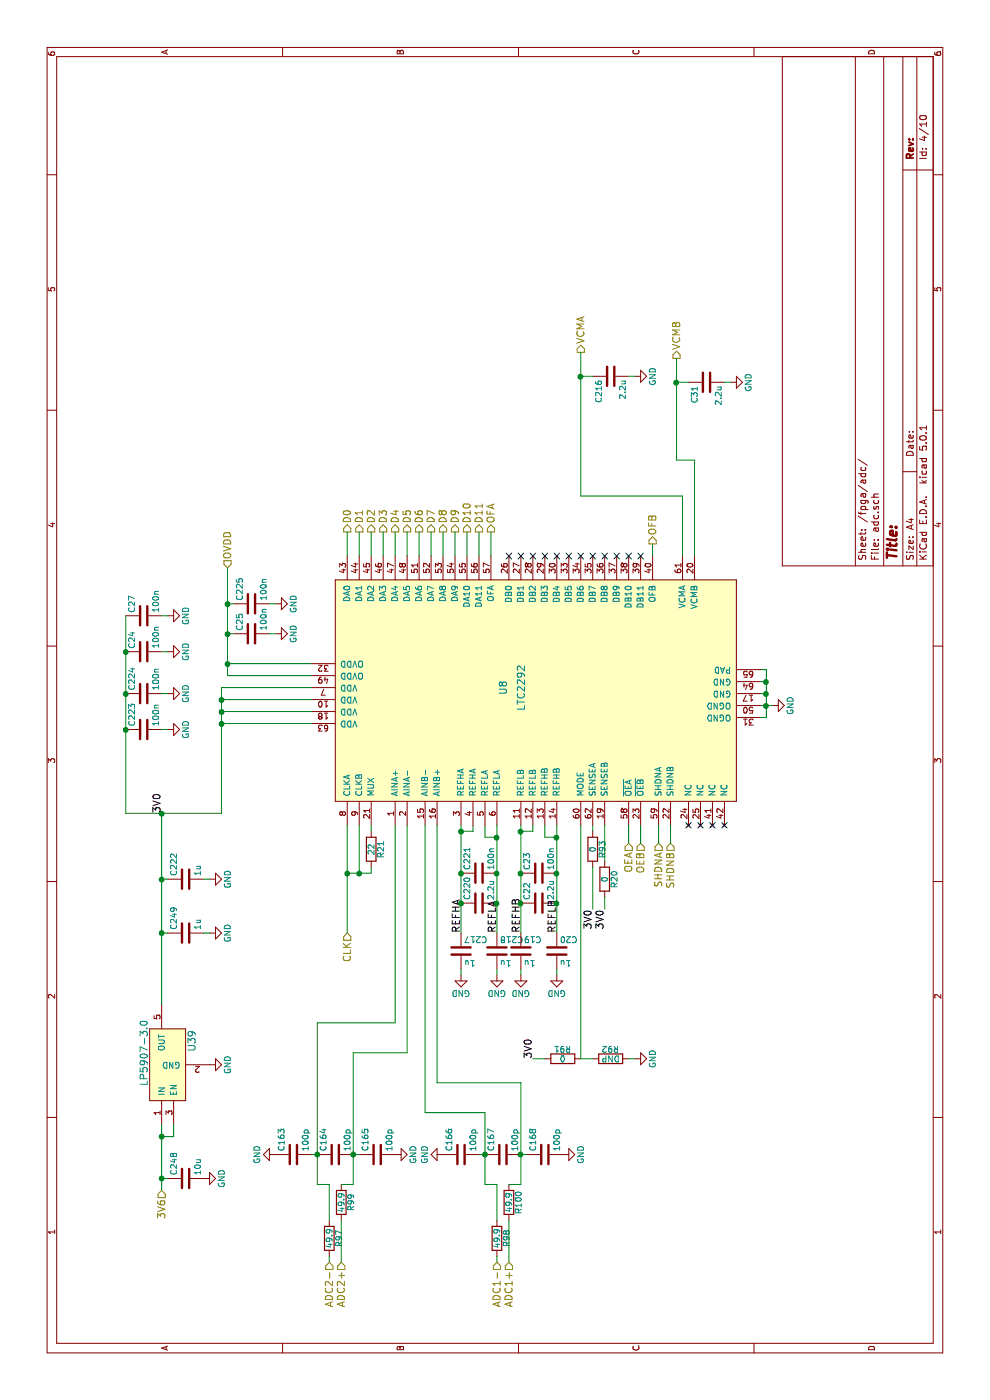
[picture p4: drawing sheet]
EESchema Schematic File Version 4
LIBS:fmcw-cache
EELAYER 26 0
EELAYER END
$Descr A4 11693 8268
encoding utf-8
Sheet 4 10
Title ""
Date ""
Rev ""
Comp ""
Comment1 ""
Comment2 ""
Comment3 ""
Comment4 ""
$EndDescr
Text HLabel 1150 4250 0    60   Input ~ 0
ADC1+
Text HLabel 1150 4150 0    60   Input ~ 0
ADC1-
$Comp
L Device:C C223
U 1 1
P 5600 1200
F 0 "C223" H 5625 1300 50  0000 L CNN
F 1 "100n" H 5625 1100 50  0000 L CNN
F 2 "Capacitor_SMD:C_0402_1005Metric" H 5638 1050 30  0001 C CNN
F 3 "" H 5600 1200 60  0000 C CNN
	1    5600 1200
	1    0    0    -1  
$EndComp
$Comp
L Device:C C222
U 1 1
P 4350 1550
F 0 "C222" H 4375 1650 50  0000 L CNN
F 1 "1u" H 4375 1450 50  0000 L CNN
F 2 "Capacitor_SMD:C_0603_1608Metric" H 4388 1400 30  0001 C CNN
F 3 "" H 4350 1550 60  0000 C CNN
	1    4350 1550
	1    0    0    -1  
$EndComp
$Comp
L Device:C C224
U 1 1
P 5900 1200
F 0 "C224" H 5925 1300 50  0000 L CNN
F 1 "100n" H 5925 1100 50  0000 L CNN
F 2 "Capacitor_SMD:C_0402_1005Metric" H 5938 1050 30  0001 C CNN
F 3 "" H 5900 1200 60  0000 C CNN
	1    5900 1200
	1    0    0    -1  
$EndComp
$Comp
L power:GND #PWR061
U 1 1
P 4350 1750
F 0 "#PWR061" H 4350 1500 50  0001 C CNN
F 1 "GND" H 4350 1600 50  0000 C CNN
F 2 "" H 4350 1750 60  0000 C CNN
F 3 "" H 4350 1750 60  0000 C CNN
	1    4350 1750
	1    0    0    -1  
$EndComp
$Comp
L power:GND #PWR062
U 1 1
P 5600 1400
F 0 "#PWR062" H 5600 1150 50  0001 C CNN
F 1 "GND" H 5600 1250 50  0000 C CNN
F 2 "" H 5600 1400 60  0000 C CNN
F 3 "" H 5600 1400 60  0000 C CNN
	1    5600 1400
	1    0    0    -1  
$EndComp
$Comp
L power:GND #PWR063
U 1 1
P 5900 1400
F 0 "#PWR063" H 5900 1150 50  0001 C CNN
F 1 "GND" H 5900 1250 50  0000 C CNN
F 2 "" H 5900 1400 60  0000 C CNN
F 3 "" H 5900 1400 60  0000 C CNN
	1    5900 1400
	1    0    0    -1  
$EndComp
$Comp
L power:GND #PWR064
U 1 1
P 5800 6450
F 0 "#PWR064" H 5800 6200 50  0001 C CNN
F 1 "GND" H 5800 6300 50  0000 C CNN
F 2 "" H 5800 6450 60  0000 C CNN
F 3 "" H 5800 6450 60  0000 C CNN
	1    5800 6450
	1    0    0    -1  
$EndComp
$Comp
L Device:C C221
U 1 1
P 4400 4000
F 0 "C221" H 4425 4100 50  0000 L CNN
F 1 "100n" H 4425 3900 50  0000 L CNN
F 2 "Capacitor_SMD:C_0402_1005Metric" H 4438 3850 30  0001 C CNN
F 3 "" H 4400 4000 60  0000 C CNN
	1    4400 4000
	1    0    0    -1  
$EndComp
$Comp
L Device:C C220
U 1 1
P 4150 4000
F 0 "C220" H 4175 4100 50  0000 L CNN
F 1 "2.2u" H 4175 3900 50  0000 L CNN
F 2 "Capacitor_SMD:C_0603_1608Metric" H 4188 3850 30  0001 C CNN
F 3 "" H 4150 4000 60  0000 C CNN
	1    4150 4000
	1    0    0    -1  
$EndComp
$Comp
L Device:C C217
U 1 1
P 3750 3850
F 0 "C217" H 3775 3950 50  0000 L CNN
F 1 "1u" H 3775 3750 50  0000 L CNN
F 2 "Capacitor_SMD:C_0603_1608Metric" H 3788 3700 30  0001 C CNN
F 3 "" H 3750 3850 60  0000 C CNN
	1    3750 3850
	0    1    1    0   
$EndComp
$Comp
L Device:C C218
U 1 1
P 3750 4150
F 0 "C218" H 3775 4250 50  0000 L CNN
F 1 "1u" H 3775 4050 50  0000 L CNN
F 2 "Capacitor_SMD:C_0603_1608Metric" H 3788 4000 30  0001 C CNN
F 3 "" H 3750 4150 60  0000 C CNN
	1    3750 4150
	0    1    1    0   
$EndComp
$Comp
L power:GND #PWR065
U 1 1
P 3550 3850
F 0 "#PWR065" H 3550 3600 50  0001 C CNN
F 1 "GND" H 3550 3700 50  0000 C CNN
F 2 "" H 3550 3850 60  0000 C CNN
F 3 "" H 3550 3850 60  0000 C CNN
	1    3550 3850
	0    1    1    0   
$EndComp
$Comp
L power:GND #PWR066
U 1 1
P 3550 4150
F 0 "#PWR066" H 3550 3900 50  0001 C CNN
F 1 "GND" H 3550 4000 50  0000 C CNN
F 2 "" H 3550 4150 60  0000 C CNN
F 3 "" H 3550 4150 60  0000 C CNN
	1    3550 4150
	0    1    1    0   
$EndComp
Text HLabel 7250 2900 2    60   Output ~ 0
D0
Text HLabel 7250 3000 2    60   Output ~ 0
D1
Text HLabel 7250 3100 2    60   Output ~ 0
D2
Text HLabel 7250 3200 2    60   Output ~ 0
D3
Text HLabel 7250 3300 2    60   Output ~ 0
D4
Text HLabel 7250 3400 2    60   Output ~ 0
D5
Text HLabel 7250 3500 2    60   Output ~ 0
D6
Text HLabel 7250 3600 2    60   Output ~ 0
D7
Text HLabel 7250 3700 2    60   Output ~ 0
D8
Text HLabel 7250 3800 2    60   Output ~ 0
D9
Text HLabel 7250 3900 2    60   Output ~ 0
D10
Text HLabel 7250 4000 2    60   Output ~ 0
D11
$Comp
L Device:C C225
U 1 1
P 6650 2100
F 0 "C225" H 6675 2200 50  0000 L CNN
F 1 "100n" H 6675 2000 50  0000 L CNN
F 2 "Capacitor_SMD:C_0402_1005Metric" H 6688 1950 30  0001 C CNN
F 3 "" H 6650 2100 60  0000 C CNN
	1    6650 2100
	1    0    0    -1  
$EndComp
$Comp
L power:GND #PWR067
U 1 1
P 6650 2300
F 0 "#PWR067" H 6650 2050 50  0001 C CNN
F 1 "GND" H 6650 2150 50  0000 C CNN
F 2 "" H 6650 2300 60  0000 C CNN
F 3 "" H 6650 2300 60  0000 C CNN
	1    6650 2300
	1    0    0    -1  
$EndComp
$Comp
L Device:C C216
U 1 1
P 8550 5100
F 0 "C216" H 8575 5200 50  0000 L CNN
F 1 "2.2u" H 8575 5000 50  0000 L CNN
F 2 "Capacitor_SMD:C_0603_1608Metric" H 8588 4950 30  0001 C CNN
F 3 "" H 8550 5100 60  0000 C CNN
	1    8550 5100
	-1   0    0    -1  
$EndComp
$Comp
L power:GND #PWR069
U 1 1
P 8550 5300
F 0 "#PWR069" H 8550 5050 50  0001 C CNN
F 1 "GND" H 8550 5150 50  0000 C CNN
F 2 "" H 8550 5300 60  0000 C CNN
F 3 "" H 8550 5300 60  0000 C CNN
	1    8550 5300
	-1   0    0    -1  
$EndComp
Text HLabel 8750 4850 2    60   Output ~ 0
VCMA
Text HLabel 3900 2900 0    60   Input ~ 0
CLK
Text HLabel 4650 5500 0    60   Input ~ 0
SHDNA
Text HLabel 4650 5250 0    60   Input ~ 0
OEA
$Comp
L Device:R R93
U 1 1
P 4600 4950
F 0 "R93" V 4680 4950 50  0000 C CNN
F 1 "0" V 4600 4950 50  0000 C CNN
F 2 "fmcw:R_0402b" V 4530 4950 30  0001 C CNN
F 3 "" H 4600 4950 30  0000 C CNN
	1    4600 4950
	0    1    1    0   
$EndComp
$Comp
L Device:R R91
U 1 1
P 2850 4700
F 0 "R91" V 2930 4700 50  0000 C CNN
F 1 "0" V 2850 4700 50  0000 C CNN
F 2 "fmcw:R_0402b" V 2780 4700 30  0001 C CNN
F 3 "" H 2850 4700 30  0000 C CNN
	1    2850 4700
	1    0    0    -1  
$EndComp
$Comp
L Device:R R92
U 1 1
P 2850 5100
F 0 "R92" V 2930 5100 50  0000 C CNN
F 1 "DNP" V 2850 5100 50  0000 C CNN
F 2 "fmcw:R_0402b" V 2780 5100 30  0001 C CNN
F 3 "" H 2850 5100 30  0000 C CNN
	1    2850 5100
	1    0    0    -1  
$EndComp
$Comp
L power:GND #PWR070
U 1 1
P 2850 5300
F 0 "#PWR070" H 2850 5050 50  0001 C CNN
F 1 "GND" H 2850 5150 50  0000 C CNN
F 2 "" H 2850 5300 60  0000 C CNN
F 3 "" H 2850 5300 60  0000 C CNN
	1    2850 5300
	1    0    0    -1  
$EndComp
Text Label 4100 4950 2    60   ~ 0
3V0
Text Label 2850 4450 0    60   ~ 0
3V0
Text Label 4900 1350 0    60   ~ 0
3V0
Text HLabel 7250 4100 2    60   Output ~ 0
OFA
Wire Wire Line
	3150 3300 4800 3300
Wire Wire Line
	2900 3400 4800 3400
Wire Wire Line
	3300 1350 3900 1350
Wire Wire Line
	4900 1050 4900 1350
Wire Wire Line
	4350 1400 4350 1350
Connection ~ 4350 1350
Wire Wire Line
	4350 1700 4350 1750
Wire Wire Line
	5900 1350 5900 1400
Wire Wire Line
	5600 1350 5600 1400
Wire Wire Line
	5800 6350 5800 6400
Wire Wire Line
	5700 6400 5800 6400
Connection ~ 5800 6400
Wire Wire Line
	6100 6400 6100 6350
Wire Wire Line
	3900 3850 4150 3850
Wire Wire Line
	4800 3950 4750 3950
Wire Wire Line
	4750 3950 4750 3850
Connection ~ 4750 3850
Wire Wire Line
	4800 4050 4700 4050
Wire Wire Line
	4700 4050 4700 4150
Wire Wire Line
	3900 4150 4150 4150
Connection ~ 4700 4150
Connection ~ 4400 3850
Connection ~ 4400 4150
Connection ~ 4150 3850
Connection ~ 4150 4150
Wire Wire Line
	3550 4150 3600 4150
Wire Wire Line
	3600 3850 3550 3850
Wire Wire Line
	7050 2900 7250 2900
Wire Wire Line
	7050 3000 7250 3000
Wire Wire Line
	7250 3100 7050 3100
Wire Wire Line
	7050 3200 7250 3200
Wire Wire Line
	7250 3300 7050 3300
Wire Wire Line
	7050 3400 7250 3400
Wire Wire Line
	7250 3500 7050 3500
Wire Wire Line
	7050 3600 7250 3600
Wire Wire Line
	7250 3700 7050 3700
Wire Wire Line
	7050 3800 7250 3800
Wire Wire Line
	7250 3900 7050 3900
Wire Wire Line
	7050 4000 7250 4000
Wire Wire Line
	6050 1900 6150 1900
Wire Wire Line
	6650 1950 6650 1900
Connection ~ 6650 1900
Wire Wire Line
	6650 2250 6650 2300
Wire Wire Line
	8550 4850 8550 4950
Wire Wire Line
	8550 5300 8550 5250
Connection ~ 8550 4850
Wire Wire Line
	3900 2900 4400 2900
Wire Wire Line
	4750 4950 4800 4950
Wire Wire Line
	4450 4950 4100 4950
Wire Wire Line
	2850 5250 2850 5300
Wire Wire Line
	2850 4950 2850 4850
Wire Wire Line
	2850 4450 2850 4550
Wire Wire Line
	2850 4850 4800 4850
Wire Wire Line
	7250 4100 7050 4100
Text HLabel 6950 1900 2    60   Input ~ 0
OVDD
$Comp
L fmcw-rescue:LP5907-fmcw3-rescue U39
U 1 1
P 2800 1400
F 0 "U39" H 3000 1200 60  0000 C CNN
F 1 "LP5907-3.0" H 2900 1600 60  0000 C CNN
F 2 "fmcw:SOT-23-5" H 2800 1450 60  0001 C CNN
F 3 "" H 2800 1450 60  0000 C CNN
	1    2800 1400
	1    0    0    -1  
$EndComp
$Comp
L power:GND #PWR071
U 1 1
P 2800 1750
F 0 "#PWR071" H 2800 1500 50  0001 C CNN
F 1 "GND" H 2800 1600 50  0000 C CNN
F 2 "" H 2800 1750 60  0000 C CNN
F 3 "" H 2800 1750 60  0000 C CNN
	1    2800 1750
	1    0    0    -1  
$EndComp
Wire Wire Line
	2300 1450 2200 1450
Wire Wire Line
	2200 1450 2200 1350
Wire Wire Line
	1750 1350 1850 1350
$Comp
L Device:C C248
U 1 1
P 1850 1550
F 0 "C248" H 1875 1650 50  0000 L CNN
F 1 "10u" H 1875 1450 50  0000 L CNN
F 2 "Capacitor_SMD:C_0805_2012Metric" H 1888 1400 30  0001 C CNN
F 3 "" H 1850 1550 60  0000 C CNN
F 4 "885012107014" H 0   0   50  0001 C CNN "MFN"
	1    1850 1550
	1    0    0    -1  
$EndComp
$Comp
L power:GND #PWR072
U 1 1
P 1850 1700
F 0 "#PWR072" H 1850 1450 50  0001 C CNN
F 1 "GND" H 1850 1550 50  0000 C CNN
F 2 "" H 1850 1700 60  0000 C CNN
F 3 "" H 1850 1700 60  0000 C CNN
	1    1850 1700
	1    0    0    -1  
$EndComp
Wire Wire Line
	1850 1400 1850 1350
Connection ~ 2200 1350
Connection ~ 1850 1350
Text HLabel 1750 1350 0    60   Input ~ 0
3V6
$Comp
L Device:C C249
U 1 1
P 3900 1550
F 0 "C249" H 3925 1650 50  0000 L CNN
F 1 "1u" H 3925 1450 50  0000 L CNN
F 2 "Capacitor_SMD:C_0603_1608Metric" H 3938 1400 30  0001 C CNN
F 3 "" H 3900 1550 60  0000 C CNN
	1    3900 1550
	1    0    0    -1  
$EndComp
$Comp
L power:GND #PWR073
U 1 1
P 3900 1750
F 0 "#PWR073" H 3900 1500 50  0001 C CNN
F 1 "GND" H 3900 1600 50  0000 C CNN
F 2 "" H 3900 1750 60  0000 C CNN
F 3 "" H 3900 1750 60  0000 C CNN
	1    3900 1750
	1    0    0    -1  
$EndComp
Wire Wire Line
	3900 1750 3900 1700
Wire Wire Line
	3900 1400 3900 1350
Connection ~ 3900 1350
Text Label 3900 3850 0    60   ~ 0
REFHA
Text Label 3900 4150 0    60   ~ 0
REFLA
$Comp
L fmcw-rescue:LTC229X-fmcw3-rescue U8
U 1 1
P 5950 4350
F 0 "U8" H 5950 4500 60  0000 C CNN
F 1 "LTC2292" H 5950 4350 60  0000 C CNN
F 2 "Package_DFN_QFN:QFN-64-1EP_9x9mm_P0.5mm_EP4.85x4.85mm" H 3700 6300 60  0001 C CNN
F 3 "http://www.analog.com/media/en/technical-documentation/data-sheets/229321fa.pdf" H 3700 6300 60  0001 C CNN
	1    5950 4350
	1    0    0    -1  
$EndComp
Wire Wire Line
	5700 6350 5700 6400
Wire Wire Line
	5900 6350 5900 6400
Connection ~ 5900 6400
Wire Wire Line
	6000 6350 6000 6400
Connection ~ 6000 6400
NoConn ~ 4800 5750
NoConn ~ 4800 5850
NoConn ~ 4800 5950
NoConn ~ 4800 6050
$Comp
L Device:C C23
U 1 1
P 4400 4500
F 0 "C23" H 4425 4600 50  0000 L CNN
F 1 "100n" H 4425 4400 50  0000 L CNN
F 2 "Capacitor_SMD:C_0402_1005Metric" H 4438 4350 30  0001 C CNN
F 3 "" H 4400 4500 60  0000 C CNN
	1    4400 4500
	1    0    0    -1  
$EndComp
$Comp
L Device:C C22
U 1 1
P 4150 4500
F 0 "C22" H 4175 4600 50  0000 L CNN
F 1 "2.2u" H 4175 4400 50  0000 L CNN
F 2 "Capacitor_SMD:C_0603_1608Metric" H 4188 4350 30  0001 C CNN
F 3 "" H 4150 4500 60  0000 C CNN
	1    4150 4500
	1    0    0    -1  
$EndComp
$Comp
L Device:C C19
U 1 1
P 3750 4350
F 0 "C19" H 3775 4450 50  0000 L CNN
F 1 "1u" H 3775 4250 50  0000 L CNN
F 2 "Capacitor_SMD:C_0603_1608Metric" H 3788 4200 30  0001 C CNN
F 3 "" H 3750 4350 60  0000 C CNN
	1    3750 4350
	0    1    1    0   
$EndComp
$Comp
L Device:C C20
U 1 1
P 3750 4650
F 0 "C20" H 3775 4750 50  0000 L CNN
F 1 "1u" H 3775 4550 50  0000 L CNN
F 2 "Capacitor_SMD:C_0603_1608Metric" H 3788 4500 30  0001 C CNN
F 3 "" H 3750 4650 60  0000 C CNN
	1    3750 4650
	0    1    1    0   
$EndComp
$Comp
L power:GND #PWR074
U 1 1
P 3550 4350
F 0 "#PWR074" H 3550 4100 50  0001 C CNN
F 1 "GND" H 3550 4200 50  0000 C CNN
F 2 "" H 3550 4350 60  0000 C CNN
F 3 "" H 3550 4350 60  0000 C CNN
	1    3550 4350
	0    1    1    0   
$EndComp
$Comp
L power:GND #PWR075
U 1 1
P 3550 4650
F 0 "#PWR075" H 3550 4400 50  0001 C CNN
F 1 "GND" H 3550 4500 50  0000 C CNN
F 2 "" H 3550 4650 60  0000 C CNN
F 3 "" H 3550 4650 60  0000 C CNN
	1    3550 4650
	0    1    1    0   
$EndComp
Wire Wire Line
	3900 4350 4150 4350
Wire Wire Line
	4800 4450 4750 4450
Wire Wire Line
	4750 4450 4750 4350
Connection ~ 4750 4350
Wire Wire Line
	4800 4550 4700 4550
Wire Wire Line
	4700 4550 4700 4650
Wire Wire Line
	3900 4650 4150 4650
Connection ~ 4700 4650
Connection ~ 4400 4350
Connection ~ 4400 4650
Connection ~ 4150 4350
Connection ~ 4150 4650
Wire Wire Line
	3550 4650 3600 4650
Wire Wire Line
	3600 4350 3550 4350
Text Label 3900 4350 0    60   ~ 0
REFHB
Text Label 3900 4650 0    60   ~ 0
REFLB
Wire Wire Line
	4400 3000 4800 3000
Connection ~ 4400 2900
Connection ~ 4400 3000
Text HLabel 1150 2850 0    60   Input ~ 0
ADC2+
Text HLabel 1150 2750 0    60   Input ~ 0
ADC2-
Wire Wire Line
	2400 3550 4800 3550
Wire Wire Line
	2650 3650 4800 3650
Wire Wire Line
	5650 2600 5650 1850
Wire Wire Line
	4900 1850 5650 1850
Wire Wire Line
	5750 1850 5750 2600
Connection ~ 5650 1850
Wire Wire Line
	5850 1850 5850 2600
Connection ~ 5750 1850
Wire Wire Line
	5950 1850 5950 2600
Connection ~ 5850 1850
$Comp
L Device:C C24
U 1 1
P 6250 1200
F 0 "C24" H 6275 1300 50  0000 L CNN
F 1 "100n" H 6275 1100 50  0000 L CNN
F 2 "Capacitor_SMD:C_0402_1005Metric" H 6288 1050 30  0001 C CNN
F 3 "" H 6250 1200 60  0000 C CNN
	1    6250 1200
	1    0    0    -1  
$EndComp
$Comp
L Device:C C27
U 1 1
P 6550 1200
F 0 "C27" H 6575 1300 50  0000 L CNN
F 1 "100n" H 6575 1100 50  0000 L CNN
F 2 "Capacitor_SMD:C_0402_1005Metric" H 6588 1050 30  0001 C CNN
F 3 "" H 6550 1200 60  0000 C CNN
	1    6550 1200
	1    0    0    -1  
$EndComp
$Comp
L power:GND #PWR076
U 1 1
P 6250 1400
F 0 "#PWR076" H 6250 1150 50  0001 C CNN
F 1 "GND" H 6250 1250 50  0000 C CNN
F 2 "" H 6250 1400 60  0000 C CNN
F 3 "" H 6250 1400 60  0000 C CNN
	1    6250 1400
	1    0    0    -1  
$EndComp
$Comp
L power:GND #PWR077
U 1 1
P 6550 1400
F 0 "#PWR077" H 6550 1150 50  0001 C CNN
F 1 "GND" H 6550 1250 50  0000 C CNN
F 2 "" H 6550 1400 60  0000 C CNN
F 3 "" H 6550 1400 60  0000 C CNN
	1    6550 1400
	1    0    0    -1  
$EndComp
Wire Wire Line
	6550 1350 6550 1400
Wire Wire Line
	6250 1350 6250 1400
Connection ~ 6250 1050
Connection ~ 5900 1050
Connection ~ 4900 1350
Connection ~ 5600 1050
Wire Wire Line
	4900 1050 5600 1050
Wire Wire Line
	6050 1900 6050 2600
Wire Wire Line
	6150 2600 6150 1900
Connection ~ 6150 1900
$Comp
L Device:C C25
U 1 1
P 6400 2100
F 0 "C25" H 6425 2200 50  0000 L CNN
F 1 "100n" H 6425 2000 50  0000 L CNN
F 2 "Capacitor_SMD:C_0402_1005Metric" H 6438 1950 30  0001 C CNN
F 3 "" H 6400 2100 60  0000 C CNN
	1    6400 2100
	1    0    0    -1  
$EndComp
$Comp
L power:GND #PWR078
U 1 1
P 6400 2300
F 0 "#PWR078" H 6400 2050 50  0001 C CNN
F 1 "GND" H 6400 2150 50  0000 C CNN
F 2 "" H 6400 2300 60  0000 C CNN
F 3 "" H 6400 2300 60  0000 C CNN
	1    6400 2300
	1    0    0    -1  
$EndComp
Wire Wire Line
	6400 1950 6400 1900
Wire Wire Line
	6400 2250 6400 2300
Connection ~ 6400 1900
$Comp
L Device:C C31
U 1 1
P 8500 5900
F 0 "C31" H 8525 6000 50  0000 L CNN
F 1 "2.2u" H 8525 5800 50  0000 L CNN
F 2 "Capacitor_SMD:C_0603_1608Metric" H 8538 5750 30  0001 C CNN
F 3 "" H 8500 5900 60  0000 C CNN
	1    8500 5900
	-1   0    0    -1  
$EndComp
$Comp
L power:GND #PWR080
U 1 1
P 8500 6100
F 0 "#PWR080" H 8500 5850 50  0001 C CNN
F 1 "GND" H 8500 5950 50  0000 C CNN
F 2 "" H 8500 6100 60  0000 C CNN
F 3 "" H 8500 6100 60  0000 C CNN
	1    8500 6100
	-1   0    0    -1  
$EndComp
Text HLabel 8700 5650 2    60   Output ~ 0
VCMB
Wire Wire Line
	8500 5650 8500 5750
Wire Wire Line
	8500 6100 8500 6050
Connection ~ 8500 5650
Wire Wire Line
	7550 4850 7550 5700
Wire Wire Line
	7550 5700 7050 5700
Wire Wire Line
	7050 5800 7850 5800
Wire Wire Line
	7850 5800 7850 5650
NoConn ~ 7050 4250
NoConn ~ 7050 4350
NoConn ~ 7050 4450
NoConn ~ 7050 4550
NoConn ~ 7050 4650
NoConn ~ 7050 4750
NoConn ~ 7050 4850
NoConn ~ 7050 4950
NoConn ~ 7050 5050
NoConn ~ 7050 5150
NoConn ~ 7050 5250
NoConn ~ 7050 5350
$Comp
L Device:R R21
U 1 1
P 4600 3100
F 0 "R21" V 4680 3100 50  0000 C CNN
F 1 "22" V 4600 3100 50  0000 C CNN
F 2 "fmcw:R_0402b" V 4530 3100 30  0001 C CNN
F 3 "" H 4600 3100 30  0000 C CNN
	1    4600 3100
	0    1    1    0   
$EndComp
Wire Wire Line
	4800 3100 4750 3100
Wire Wire Line
	4400 2900 4400 3000
Wire Wire Line
	4400 3100 4450 3100
$Comp
L Device:R R20
U 1 1
P 4350 5050
F 0 "R20" V 4430 5050 50  0000 C CNN
F 1 "0" V 4350 5050 50  0000 C CNN
F 2 "fmcw:R_0402b" V 4280 5050 30  0001 C CNN
F 3 "" H 4350 5050 30  0000 C CNN
	1    4350 5050
	0    1    1    0   
$EndComp
Text Label 4100 5050 2    60   ~ 0
3V0
Wire Wire Line
	4500 5050 4800 5050
Wire Wire Line
	4200 5050 4100 5050
Wire Wire Line
	4650 5250 4800 5250
Text HLabel 4650 5350 0    60   Input ~ 0
OEB
Wire Wire Line
	4650 5350 4800 5350
Wire Wire Line
	4650 5500 4800 5500
Text HLabel 4650 5600 0    60   Input ~ 0
SHDNB
Wire Wire Line
	4650 5600 4800 5600
Wire Wire Line
	7050 5450 7150 5450
Text HLabel 7150 5450 2    60   Output ~ 0
OFB
$Comp
L Device:R R97
U 1 1
P 1350 2750
F 0 "R97" V 1430 2750 50  0000 C CNN
F 1 "49.9" V 1350 2750 50  0000 C CNN
F 2 "fmcw:R_0402b" V 1280 2750 30  0001 C CNN
F 3 "" H 1350 2750 30  0000 C CNN
	1    1350 2750
	0    1    1    0   
$EndComp
$Comp
L Device:R R99
U 1 1
P 1650 2850
F 0 "R99" V 1730 2850 50  0000 C CNN
F 1 "49.9" V 1650 2850 50  0000 C CNN
F 2 "fmcw:R_0402b" V 1580 2850 30  0001 C CNN
F 3 "" H 1650 2850 30  0000 C CNN
	1    1650 2850
	0    1    1    0   
$EndComp
Wire Wire Line
	1500 2850 1150 2850
Wire Wire Line
	1200 2750 1150 2750
$Comp
L Device:C C164
U 1 1
P 2050 2800
F 0 "C164" H 2075 2900 50  0000 L CNN
F 1 "100p" H 2075 2700 50  0000 L CNN
F 2 "Capacitor_SMD:C_0402_1005Metric" H 2088 2650 30  0001 C CNN
F 3 "" H 2050 2800 60  0000 C CNN
	1    2050 2800
	1    0    0    -1  
$EndComp
$Comp
L Device:C C163
U 1 1
P 2050 2450
F 0 "C163" H 2075 2550 50  0000 L CNN
F 1 "100p" H 2075 2350 50  0000 L CNN
F 2 "Capacitor_SMD:C_0402_1005Metric" H 2088 2300 30  0001 C CNN
F 3 "" H 2050 2450 60  0000 C CNN
	1    2050 2450
	1    0    0    -1  
$EndComp
$Comp
L Device:C C165
U 1 1
P 2050 3150
F 0 "C165" H 2075 3250 50  0000 L CNN
F 1 "100p" H 2075 3050 50  0000 L CNN
F 2 "Capacitor_SMD:C_0402_1005Metric" H 2088 3000 30  0001 C CNN
F 3 "" H 2050 3150 60  0000 C CNN
	1    2050 3150
	1    0    0    -1  
$EndComp
Wire Wire Line
	2050 2950 2050 3000
Wire Wire Line
	2050 2650 2050 2600
Wire Wire Line
	1500 2750 1800 2750
Wire Wire Line
	1800 2750 1800 2650
Wire Wire Line
	1800 2650 2050 2650
Wire Wire Line
	1800 2850 1800 2950
Wire Wire Line
	1800 2950 2050 2950
$Comp
L power:GND #PWR081
U 1 1
P 2050 2300
F 0 "#PWR081" H 2050 2050 50  0001 C CNN
F 1 "GND" H 2050 2150 50  0000 C CNN
F 2 "" H 2050 2300 60  0000 C CNN
F 3 "" H 2050 2300 60  0000 C CNN
	1    2050 2300
	-1   0    0    1   
$EndComp
$Comp
L power:GND #PWR082
U 1 1
P 2050 3300
F 0 "#PWR082" H 2050 3050 50  0001 C CNN
F 1 "GND" H 2050 3150 50  0000 C CNN
F 2 "" H 2050 3300 60  0000 C CNN
F 3 "" H 2050 3300 60  0000 C CNN
	1    2050 3300
	1    0    0    -1  
$EndComp
$Comp
L Device:R R98
U 1 1
P 1350 4150
F 0 "R98" V 1430 4150 50  0000 C CNN
F 1 "49.9" V 1350 4150 50  0000 C CNN
F 2 "fmcw:R_0402b" V 1280 4150 30  0001 C CNN
F 3 "" H 1350 4150 30  0000 C CNN
	1    1350 4150
	0    1    1    0   
$EndComp
$Comp
L Device:R R100
U 1 1
P 1650 4250
F 0 "R100" V 1730 4250 50  0000 C CNN
F 1 "49.9" V 1650 4250 50  0000 C CNN
F 2 "fmcw:R_0402b" V 1580 4250 30  0001 C CNN
F 3 "" H 1650 4250 30  0000 C CNN
	1    1650 4250
	0    1    1    0   
$EndComp
Wire Wire Line
	1500 4250 1150 4250
$Comp
L Device:C C167
U 1 1
P 2050 4200
F 0 "C167" H 2075 4300 50  0000 L CNN
F 1 "100p" H 2075 4100 50  0000 L CNN
F 2 "Capacitor_SMD:C_0402_1005Metric" H 2088 4050 30  0001 C CNN
F 3 "" H 2050 4200 60  0000 C CNN
	1    2050 4200
	1    0    0    -1  
$EndComp
$Comp
L Device:C C166
U 1 1
P 2050 3850
F 0 "C166" H 2075 3950 50  0000 L CNN
F 1 "100p" H 2075 3750 50  0000 L CNN
F 2 "Capacitor_SMD:C_0402_1005Metric" H 2088 3700 30  0001 C CNN
F 3 "" H 2050 3850 60  0000 C CNN
	1    2050 3850
	1    0    0    -1  
$EndComp
$Comp
L Device:C C168
U 1 1
P 2050 4550
F 0 "C168" H 2075 4650 50  0000 L CNN
F 1 "100p" H 2075 4450 50  0000 L CNN
F 2 "Capacitor_SMD:C_0402_1005Metric" H 2088 4400 30  0001 C CNN
F 3 "" H 2050 4550 60  0000 C CNN
	1    2050 4550
	1    0    0    -1  
$EndComp
Wire Wire Line
	2050 4350 2050 4400
Wire Wire Line
	2050 4050 2050 4000
Wire Wire Line
	1500 4150 1800 4150
Wire Wire Line
	1800 4150 1800 4050
Wire Wire Line
	1800 4050 2050 4050
Wire Wire Line
	1800 4250 1800 4350
Wire Wire Line
	1800 4350 2050 4350
$Comp
L power:GND #PWR083
U 1 1
P 2050 3700
F 0 "#PWR083" H 2050 3450 50  0001 C CNN
F 1 "GND" H 2050 3550 50  0000 C CNN
F 2 "" H 2050 3700 60  0000 C CNN
F 3 "" H 2050 3700 60  0000 C CNN
	1    2050 3700
	-1   0    0    1   
$EndComp
$Comp
L power:GND #PWR084
U 1 1
P 2050 4700
F 0 "#PWR084" H 2050 4450 50  0001 C CNN
F 1 "GND" H 2050 4550 50  0000 C CNN
F 2 "" H 2050 4700 60  0000 C CNN
F 3 "" H 2050 4700 60  0000 C CNN
	1    2050 4700
	1    0    0    -1  
$EndComp
Wire Wire Line
	1150 4150 1200 4150
Wire Wire Line
	3150 2650 3150 3300
Connection ~ 2050 2650
Wire Wire Line
	2900 2950 2900 3400
Connection ~ 2050 2950
Wire Wire Line
	2400 4050 2400 3550
Connection ~ 2050 4050
Wire Wire Line
	2650 4350 2650 3650
Connection ~ 2050 4350
Wire Wire Line
	4350 1350 4900 1350
Wire Wire Line
	5800 6400 5800 6450
Wire Wire Line
	5800 6400 5900 6400
Wire Wire Line
	4750 3850 4800 3850
Wire Wire Line
	4700 4150 4800 4150
Wire Wire Line
	4400 3850 4750 3850
Wire Wire Line
	4400 4150 4700 4150
Wire Wire Line
	4150 3850 4400 3850
Wire Wire Line
	4150 4150 4400 4150
Wire Wire Line
	6650 1900 6950 1900
Wire Wire Line
	8550 4850 8750 4850
Wire Wire Line
	2200 1350 2300 1350
Wire Wire Line
	1850 1350 2200 1350
Wire Wire Line
	3900 1350 4350 1350
Wire Wire Line
	5900 6400 6000 6400
Wire Wire Line
	6000 6400 6100 6400
Wire Wire Line
	4750 4350 4800 4350
Wire Wire Line
	4700 4650 4800 4650
Wire Wire Line
	4400 4350 4750 4350
Wire Wire Line
	4400 4650 4700 4650
Wire Wire Line
	4150 4350 4400 4350
Wire Wire Line
	4150 4650 4400 4650
Wire Wire Line
	4400 2900 4800 2900
Wire Wire Line
	4400 3000 4400 3100
Wire Wire Line
	5650 1850 5750 1850
Wire Wire Line
	5750 1850 5850 1850
Wire Wire Line
	5850 1850 5950 1850
Wire Wire Line
	6250 1050 6550 1050
Wire Wire Line
	5900 1050 6250 1050
Wire Wire Line
	4900 1350 4900 1850
Wire Wire Line
	5600 1050 5900 1050
Wire Wire Line
	6150 1900 6400 1900
Wire Wire Line
	6400 1900 6650 1900
Wire Wire Line
	8500 5650 8700 5650
Wire Wire Line
	2050 2650 3150 2650
Wire Wire Line
	2050 2950 2900 2950
Wire Wire Line
	2050 4050 2400 4050
Wire Wire Line
	2050 4350 2650 4350
Wire Wire Line
	7550 4850 8550 4850
Wire Wire Line
	7850 5650 8500 5650
$EndSCHEMATC
